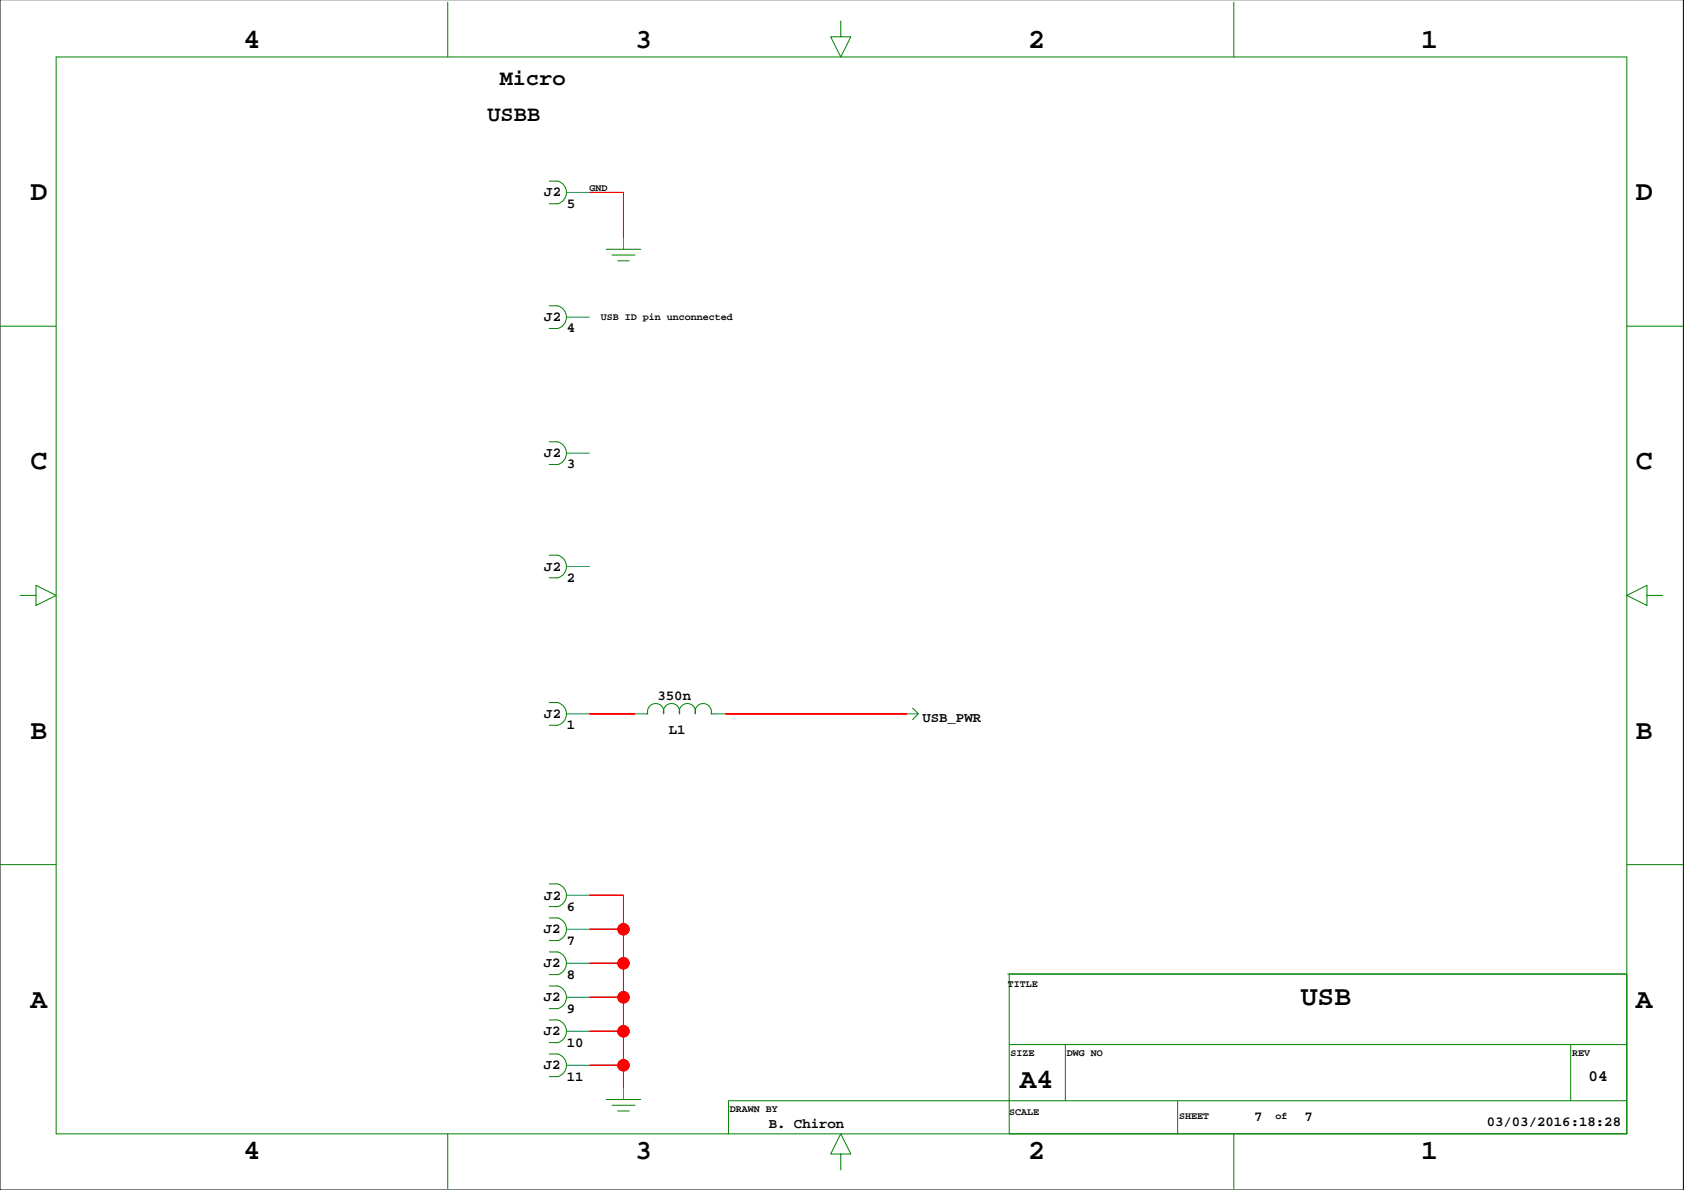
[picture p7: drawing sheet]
<svg xmlns="http://www.w3.org/2000/svg" width="297mm" height="210mm" viewBox="0 0 297 210" stroke-linecap="round" stroke-linejoin="round" font-family="sans-serif">
<path d="M0 0h296.9v209.9h-296.9z" fill="none" stroke="#000" stroke-width=".18"/>
<g fill="none" stroke="#008080" stroke-width=".18">
<path d="M100 33.9h4M100 55.9h4M110 41.9v2M100 79.9h4M100 99.9h4M100 125.9h4M112 125.9h2M126 125.9h2M160 125.9h2M100 157.9h4M100 163.9h4M100 169.9h4"/>
<path d="M100 175.9h4M100 181.9h4M100 187.9h4M110 191.9v2"/>
</g>
<g fill="none" stroke="#008000" stroke-width=".18">
<path d="M9.9 10.1h277.1v189.9h-277.1zM79 .4v9.7M148.3 3.7v2.8h1.8l-1.8 3.6-1.8-3.6h1.8M217.6 .4v9.7M96.9 31.9h1.5a2.07 2.07 0 0 1 1.5 2 2.07 2.07 0 0 1-1.5 2h-1.5M0 57.5h9.9M96.9 53.9h1.5a2.07 2.07 0 0 1 1.5 2 2.07 2.07 0 0 1-1.5 2h-1.5M106.9 44h6.1M107.9 45h4.1M109 46h2M287 57.5h9.9M96.9 77.9h1.5a2.07 2.07 0 0 1 1.5 2 2.07 2.07 0 0 1-1.5 2h-1.5"/>
<path d="M96.9 97.9h1.5a2.07 2.07 0 0 1 1.5 2 2.07 2.07 0 0 1-1.5 2h-1.5M3.6 105h2.7v-1.8l3.6 1.8-3.6 1.8v-1.8M290.5 105v-1.8l-3.5 1.8 3.5 1.8v-1.8h2.8M96.9 123.9h1.5a2.07 2.07 0 0 1 1.5 2 2.07 2.07 0 0 1-1.5 2h-1.5M114 125.9h.3M114.3 125.9a1.45 1.45 0 0 1 1.4-1.8 1.45 1.45 0 0 1 1.4 1.8 1.45 1.45 0 0 1 1.4-1.8 1.45 1.45 0 0 1 1.3 1.8 1.45 1.45 0 0 1 1.4-1.8 1.45 1.45 0 0 1 1.4 1.8 1.45 1.45 0 0 1 1.4-1.8 1.45 1.45 0 0 1 1.4 1.8M125.4 125.9h.5M161 124.9l1 1-1 1M0 152.5h9.9M96.9 155.9h1.5a2.07 2.07 0 0 1 1.5 2 2.07 2.07 0 0 1-1.5 2h-1.5M287 152.5h9.9M96.9 161.9h1.5a2.07 2.07 0 0 1 1.5 2 2.07 2.07 0 0 1-1.5 2h-1.5"/>
<path d="M96.9 167.9h1.5a2.07 2.07 0 0 1 1.5 2 2.07 2.07 0 0 1-1.5 2h-1.5M96.9 173.9h1.5a2.07 2.07 0 0 1 1.5 2 2.07 2.07 0 0 1-1.5 2h-1.5M96.9 179.9h1.5a2.07 2.07 0 0 1 1.5 2 2.07 2.07 0 0 1-1.5 2M177.8 171.8h108.9M178 171.8h109v28.2h-109zM79 200v9.6M96.9 185.9h1.5a2.07 2.07 0 0 1 1.5 2 2.07 2.07 0 0 1-1.5 2h-1.5M96.9 183.9h1.5M106.9 193.9h6.1M107.9 195h4.1M109 196h2M178 184.3h109"/>
<path d="M187.9 184.3v9.9M207.7 194.2v5.8M217.6 200v9.6M277.1 184.3v9.9M287 194.2h-158.5v5.8M148.3 203.6h1.8l-1.8-3.6-1.8 3.6h1.8v2.7"/>
</g>
<g fill="#f00" stroke="#f00" stroke-width=".18">
<path d="M128 125.9h8z" fill-rule="evenodd"/>
<path d="M136 125.9h24z" fill-rule="evenodd"/>
<path d="M104 157.9h6z" fill-rule="evenodd"/>
<path d="M110 157.9v6z" fill-rule="evenodd"/>
<path d="M104 163.9h6z" fill-rule="evenodd"/>
<path d="M110 169.9v6z" fill-rule="evenodd"/>
<path d="M110 175.9v6z" fill-rule="evenodd"/>
<path d="M110 181.9v6z" fill-rule="evenodd"/>
<path d="M110 187.9v4z" fill-rule="evenodd"/>
<path d="M110 163.9v6z" fill-rule="evenodd"/>
<path d="M104 187.9h6z" fill-rule="evenodd"/>
<path d="M104 181.9h6z" fill-rule="evenodd"/>
<path d="M104 175.9h6z" fill-rule="evenodd"/>
<path d="M104 169.9h6z" fill-rule="evenodd"/>
<path d="M104 33.9h6z" fill-rule="evenodd"/>
<path d="M110 33.9v6z" fill-rule="evenodd"/>
<path d="M110 39.9v2z" fill-rule="evenodd"/>
<path d="M104 125.9h2z" fill-rule="evenodd"/>
<path d="M106 125.9h6z" fill-rule="evenodd"/>
<circle cx="110" cy="163.9" r="1"/>
<circle cx="110" cy="187.9" r="1"/>
<circle cx="110" cy="181.9" r="1"/>
<circle cx="110" cy="175.9" r="1"/>
<circle cx="110" cy="169.9" r="1"/>
</g>
<g fill="none" stroke="#f00" stroke-width=".18">
<path d="M104 33.9h6v8M104 125.9h8M128 125.9h32M104 157.9h6v34M104 163.9h6M104 175.9h6M104 169.9h6M104 187.9h6M104 181.9h6"/>
<circle cx="110" cy="169.9" r="1"/>
<circle cx="110" cy="175.9" r="1"/>
<circle cx="110" cy="163.9" r="1"/>
<circle cx="110" cy="187.9" r="1"/>
<circle cx="110" cy="181.9" r="1"/>
</g>
<g font-size="4.9">
<text x="43" y="8.4">4</text>
<text x="112" y="8.4">3</text>
<text x="181.4" y="8.4">2</text>
<text x="250.7" y="8.4">1</text>
<text x="5.4" y="35.3">D</text>
<text x="288.5" y="35.3">D</text>
<text x="5.4" y="82.8">C</text>
<text x="288.5" y="82.8">C</text>
<text x="5.4" y="130.3">B</text>
<text x="288.5" y="130.3">B</text>
<text x="5.4" y="177.8">A</text>
<text x="229.4" y="177.3">USB</text>
<text x="288.5" y="177.8">A</text>
<text x="179.9" y="192">A4</text>
<text x="43" y="204.4">4</text>
<text x="112" y="204.4">3</text>
<text x="181.4" y="204.4">2</text>
<text x="250.7" y="204.4">1</text>
</g>
<g font-size="3.9">
<text x="88.2" y="15">Micro</text>
<text x="86" y="21.3">USBB</text>
</g>
<text font-size="2.8" x="280.2" y="190.6">04</text>
<g font-size="2.5">
<text x="96" y="34.6">J2</text>
<text x="100" y="36.6">5</text>
<text x="96" y="56.5">J2</text>
<text x="100" y="58.6">4</text>
<text x="96" y="80.7">J2</text>
<text x="100" y="82.6">3</text>
<text x="96" y="100.7">J2</text>
<text x="100" y="102.6">2</text>
<text x="116" y="123.5">350n</text>
<text x="96" y="126.7">J2</text>
<text x="100" y="128.6">1</text>
<text x="118" y="129.5">L1</text>
<text x="162.7" y="127.3">USB_PWR</text>
<text x="96" y="158.7">J2</text>
<text x="100" y="160.6">6</text>
<text x="95.9" y="164.5">J2</text>
<text x="100" y="166.6">7</text>
<text x="95.9" y="170.6">J2</text>
<text x="100" y="172.6">8</text>
<text x="95.9" y="176.5">J2</text>
<text x="100" y="178.6">9</text>
<text x="95.9" y="182.6">J2</text>
<text x="100" y="184.6">10</text>
<text x="95.9" y="188.5">J2</text>
<text x="100" y="190.6">11</text>
<text x="221.2" y="197.6">7</text>
<text x="230.1" y="197.6">7</text>
<text x="135.6" y="199.1">B. Chiron</text>
<text x="262.2" y="198.5">03/03/2016:18:28</text>
</g>
<g font-size="1.8">
<text x="104" y="33.6">GND</text>
<text x="106" y="56.4">USB ID pin unconnected</text>
<text x="177.8" y="174">TITLE</text>
<text x="178.3" y="186.2">SIZE</text>
<text x="188.2" y="186.2">DWG NO</text>
<text x="277.3" y="186.2">REV</text>
<text x="128.7" y="196.1">DRAWN BY</text>
<text x="178" y="196.6">SCALE</text>
<text x="208" y="197.4">SHEET</text>
<text x="225" y="197.4">of</text>
</g>
</svg>
